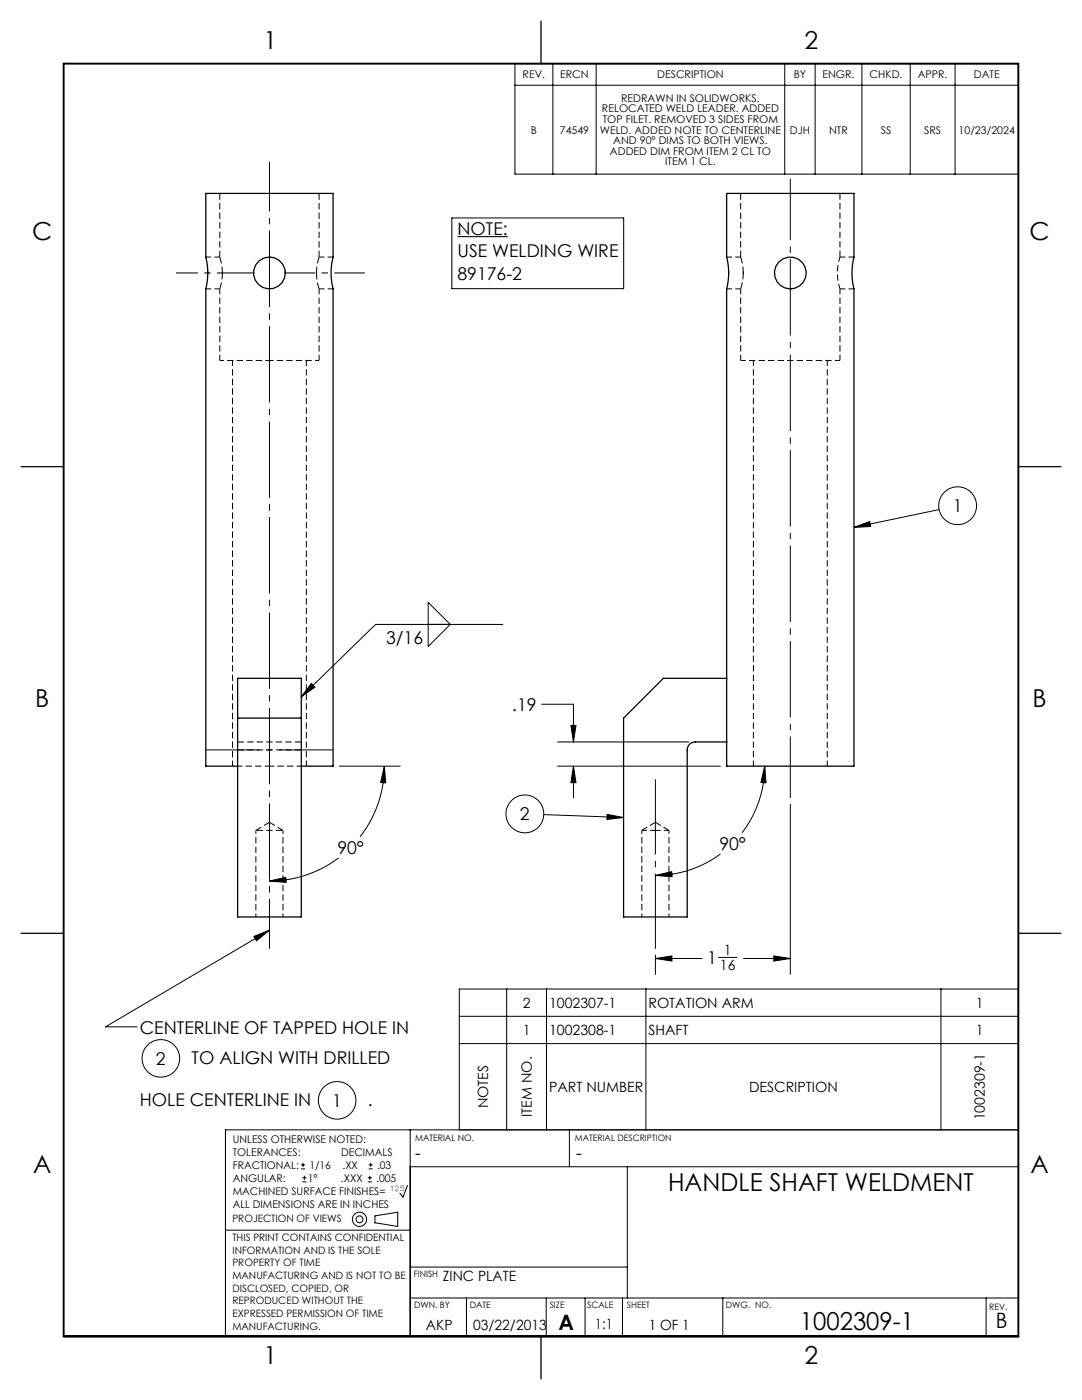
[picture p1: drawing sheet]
<svg xmlns="http://www.w3.org/2000/svg" width="216mm" height="279mm" viewBox="0 0 216 279" stroke-linecap="round" stroke-linejoin="round" font-family="sans-serif">
<path d="M56.5 165.7h-5.4" fill="none" stroke="#000" stroke-width=".2" stroke-dasharray="1.3 .6" stroke-dashoffset="-.2" stroke-linecap="butt"/>
<g fill="none" stroke="#000" stroke-width=".2" stroke-dasharray="1.3 .6" stroke-linecap="butt">
<path d="M43.9 38.6v12.7M147.8 38.6v12.7M41.5 54.7v-.6M43.9 51.3l.3 1.2 .2 2M44.4 54.7v-.5M44.4 54.5l-.2 1.9-.3 1.2M53.8 51.3h-.1M54.3 51.4l-.5-.1M63.1 54.5l.2-1.9 .4-1.3M63.2 54.2v.6M63.7 57.6l-.4-1.2-.2-1.9M63.7 51.3v-12.7"/>
<path d="M145.4 54.7v-.6M147.8 51.3l.3 1.2 .2 2M148.3 54.7v-.5M148.3 54.5l-.2 1.9-.3 1.2M154.5 54.5l.1 .4M154.6 54.3l-.1 .2M167.6 51.3v-12.7M47.4 148.1h12.7M47.4 149.7h12.7M53.8 164.1l-2.7 1.6M56.5 165.7l-2.7-1.6M130.8 164.1l-2.7 1.6"/>
<path d="M133.5 165.7l-2.7-1.6"/>
</g>
<path d="M167.6 57.6a9.9 9.9 0 0 1 0-6.3M147.8 71.9h19.8M47.4 152.9h6.4M53.8 152.9h6.3" fill="none" stroke="#000" stroke-width=".2" stroke-dasharray="1.3 .6" stroke-dashoffset=".3" stroke-linecap="butt"/>
<path d="M43.9 71.9h9.9M53.8 71.9h9.9" fill="none" stroke="#000" stroke-width=".2" stroke-dasharray="1.3 .6" stroke-dashoffset=".4" stroke-linecap="butt"/>
<path d="M56.9 54.6l-.2-1.3M51.1 165.7v17.3M128.1 165.7v17.3M56.5 183v-17.3M133.5 183v-17.3" fill="none" stroke="#000" stroke-width=".2" stroke-dasharray="1.3 .6" stroke-dashoffset=".6" stroke-linecap="butt"/>
<path d="M43.9 57.6v14.3M147.8 57.6v14.3M63.7 71.9v-14.3M167.6 71.9v-14.3" fill="none" stroke="#000" stroke-width=".2" stroke-dasharray="1.3 .6" stroke-dashoffset=".1" stroke-linecap="butt"/>
<g fill="none" stroke="#000" stroke-width=".2" stroke-dasharray="1.3 .6" stroke-dashoffset=".2" stroke-linecap="butt">
<path d="M41.1 57.7h2.8M43.9 51.3h-2.8M63.7 57.7h2.8M66.5 51.3h-2.8M145 57.7h2.8M147.8 51.3h-2.8M167.6 57.7h2.8M170.4 51.3h-2.8M46.4 71.9v81M150.3 71.9v81M61.1 152.9v-81M165.1 152.9v-81"/>
<path d="M130.8 165.7h-2.7M133.5 165.7h-2.7"/>
</g>
<g fill="none" stroke="#000" stroke-width=".25">
<path d="M108 4.2v8.5M145 38.6h25.4v12.7a12.5 12.5 0 0 0 0 6.3v95.3h-25.4v-95.3a12.6 12.6 0 0 0 0-6.3zM4.2 93.1h8.5M203.2 93.1h8.5M12.7 139.7h.1M47.4 135.4h12.7v47.6h-12.7zM145 135.4h-12.6l-8 7.9v39.7h12.7v-33.3a1.59 1.59 0 0 1 1.6-1.6h6.3M203.2 139.7h.1M47.4 152.9h-6.3v-95.3a12.7 12.7 0 0 0 0-6.3v-12.7h25.4v12.7a12.7 12.7 0 0 0 0 6.4v95.2h-6.4M47.4 143.3h12.7M4.2 186.3h8.5M203.2 186.3h8.5"/>
<path d="M108 266.7v8.5"/>
<circle cx="53.8" cy="54.5" r="3.2"/>
<circle cx="157.7" cy="54.5" r="3.2"/>
</g>
<path d="M157.3 57.6h.9" fill="none" stroke="#000" stroke-width=".2" stroke-dasharray="1.3 .6" stroke-dashoffset=".5" stroke-linecap="butt"/>
<g fill="none" stroke="#000" stroke-width=".2">
<path d="M102.7 12.7h100.5v22h-100.5zM102.7 17h100.5M110.3 12.7v22M119 12.7v22M156.6 12.7v22M162.7 12.7v22M172 12.7v22M181.6 12.7v22M190.6 12.7v22M90.2 43.5h34.2v14.1h-34.2zM170.4 105.3l3.1-1.2 .2 1zM187.4 101.7l-17 3.6"/>
<path d="M62.1 136.4l.7 .7-2.7 2zM85.4 120.2l4.4 4.4-4.4 4.4zM100.3 124.6h-25.4l-14.8 14.5M67.7 152.9h12.2M76.7 152.9l.3 3.3h-1zM76.7 152.9a22.9 22.9 0 0 1-4.9 14.1M108.1 140.5h6.3v7.6M111.3 152.9h32.4M111.3 148.1h26.1M113.9 144.8h1l-.5 3.3zM114.4 152.9l.5 3.3h-1zM114.4 152.9v6.4"/>
<path d="M152.6 152.9l.2 3.3h-1zM152.6 152.9a21.8 21.8 0 0 1-4.6 13.3M53.8 175.8l3.2-.7 .1 1zM67.6 171.2a22.9 22.9 0 0 1-13.8 4.6M108.5 162.6l15.9 .6M121.1 162.5l3.3 .7-3.3 .3zM130.8 174.7l3.2-.7 .1 1zM143.8 170.4a21.8 21.8 0 0 1-13 4.3M157.7 160.5v34M50.7 186.9l3.1-1.3-2.6 2.2zM53.8 185.6l-32.8 19.3h6.4M101.1 197.4v28.1"/>
<path d="M109.1 197.4v28.1M128.9 197.4v28.1M130.8 191.3l3.3-.5v1zM130.8 190.6v3.9M130.8 191.3h9.3M143.3 191.1h3.8M148.4 191.3h9.3M154.4 190.8l3.3 .5-3.3 .5zM187.8 197.4v28.1M91.6 202.8h111.6M91.6 208.3h111.6M60.1 233.3h.8"/>
<path d="M60.1 232.5h.8M60.3 235.9h.8M60.3 235.1h.8M60.5 232.1v.8M60.7 234.7v.8M73.4 235.9h.8M73.4 235.1h.8M73.6 233.3h.8M73.6 232.5h.8M73.8 234.7v.8M74 232.1v.8M81.3 236.6l-.9 2.3-.6-.7"/>
<path d="M81.9 232.9h121.3M81.9 225.5v41.2M91.6 225.5v-28.1h111.6v28.1h-158.2v41.2M113.6 225.5v7.4M125.2 232.9v26.1M45 245.5h36.9M74.8 242.7l4.6-.8v2.9l-4.6-.8zM81.9 259h121.3M81.9 252.9h43.3M93.1 259v7.7M109 259v7.7M116.7 259v7.7"/>
<path d="M124.2 259v7.7M144.2 259v7.7M196.8 259v7.7"/>
<circle cx="191.1" cy="100.9" r="3.8"/>
<circle cx="104.7" cy="162.4" r="3.8"/>
<circle cx="32.1" cy="211.2" r="3.7"/>
<circle cx="67.3" cy="219.6" r="3.7"/>
<circle cx="71.7" cy="243.3" r=".68"/>
<circle cx="71.7" cy="243.3" r="1.42"/>
</g>
<path d="M91.3 47.2h10" fill="none" stroke="#000" stroke-width=".21"/>
<path d="M53.8 32.3v157.1" fill="none" stroke="#000" stroke-width=".2" stroke-dasharray="15.2 1.3 1.3 1.3" stroke-dashoffset="5.3" stroke-linecap="butt"/>
<path d="M50.7 54.5h-15.6" fill="none" stroke="#000" stroke-width=".2" stroke-dasharray="15.2 1.3 1.3 1.3" stroke-dashoffset="7.8" stroke-linecap="butt"/>
<path d="M72.8 54.5h-16" fill="none" stroke="#000" stroke-width=".2" stroke-dasharray="15.2 1.3 1.3 1.3" stroke-dashoffset="9.1" stroke-linecap="butt"/>
<path d="M41.1 149.7h25.4" fill="none" stroke="#000" stroke-width=".2" stroke-dasharray="15.2 1.3 1.3 1.3" stroke-dashoffset="4.4" stroke-linecap="butt"/>
<path d="M157.7 35.7v123.6" fill="none" stroke="#000" stroke-width=".2" stroke-dasharray="15.2 1.3 1.3 1.3" stroke-dashoffset="3" stroke-linecap="butt"/>
<path d="M130.8 189.4v-33.9" fill="none" stroke="#000" stroke-width=".2" stroke-dasharray="15.2 1.3 1.3 1.3" stroke-dashoffset=".2" stroke-linecap="butt"/>
<path d="M12.7 12.7h190.5v254h-190.5z" fill="none" stroke="#000" stroke-width=".38"/>
<g fill="#000">
<path d="M53.8 175.8l3.2-.7 .1 1zM76.7 152.9l.3 3.3h-1zM113.9 144.8h1l-.5 3.3zM114.4 152.9l.5 3.3h-1zM130.8 191.3l3.3-.5v1zM154.4 190.8l3.3 .5-3.3 .5zM130.8 174.7l3.2-.7 .1 1zM152.6 152.9l.2 3.3h-1z"/>
<path d="M50.7 186.9l3.1-1.3-2.6 2.2zM62.1 136.4l.7 .7-2.7 2zM170.4 105.3l3.1-1.2 .2 1zM121.1 162.5l3.3 .7-3.3 .3z"/>
</g>
<g font-size="4.9">
<text x="52.6" y="9.8">1</text>
<text x="160.5" y="9.8">2</text>
<text x="6.4" y="47.9">C</text>
<text x="205.4" y="47.9">C</text>
<text x="7" y="141">B</text>
<text x="206" y="141">B</text>
<text x="6.6" y="234.1">A</text>
<text x="133.3" y="237.8">HANDLE SHAFT WELDMENT</text>
<text x="205.6" y="234.1">A</text>
<text x="159.6" y="265.4">1002309-1</text>
<text x="52.6" y="272.3">1</text>
<text x="160.5" y="272.3">2</text>
</g>
<g font-size="4.2">
<text x="111.4" y="265.3">A</text>
<text x="198.7" y="265.1">B</text>
</g>
<g font-size="3.5">
<text x="91.3" y="46.8">NOTE:</text>
<text x="91.3" y="51.4">USE WELDING WIRE</text>
<text x="91.3" y="55.9">89176-2</text>
<text x="190.1" y="102.2">1</text>
<text x="77" y="128.6">3/16</text>
<text x="102.2" y="141.9">.19</text>
<text x="103.8" y="163.7">2</text>
<text x="67.3" y="170.5">90°</text>
<text x="143.5" y="169.7">90°</text>
<text x="141.1" y="192.5">1</text>
<text x="27.9" y="206.3">CENTERLINE OF TAPPED HOLE IN</text>
<text x="31.1" y="212.5">2</text>
<text x="38.2" y="212.3">TO ALIGN WITH DRILLED</text>
<text x="27.9" y="220.7">HOLE CENTERLINE IN</text>
<text x="66.3" y="220.9">1</text>
<text x="73.4" y="220.7">.</text>
<text x="82.8" y="231.2">-</text>
<text x="115" y="231.2">-</text>
</g>
<g font-size="2.8">
<text x="144.4" y="190.6">1</text>
<text x="143.7" y="193.5">16</text>
<text x="104.3" y="201.2">2</text>
<text x="109.6" y="201.2">1002307-1</text>
<text x="129.4" y="201.2">ROTATION ARM</text>
<text x="194.7" y="201.2">1</text>
<text x="104.3" y="206.6">1</text>
<text x="109.6" y="206.6">1002308-1</text>
<text x="129.4" y="206.6">SHAFT</text>
<text x="194.7" y="206.6">1</text>
<text x="97.4" y="221.2" transform="rotate(-90 97.4 221.2)">NOTES</text>
<text x="109.6" y="217.9">PART NUMBER</text>
<text x="149.5" y="217.9">DESCRIPTION</text>
<text x="106.1" y="222.9" transform="rotate(-90 106.1 222.9)">ITEM NO.</text>
<text x="196.5" y="223.6" transform="rotate(-90 196.5 223.6)">1002309-1</text>
<text x="88.4" y="255.7">ZINC PLATE</text>
<text x="85" y="265.4">AKP</text>
<text x="94.4" y="265.4">03/22/2013</text>
<text x="118.7" y="265.2">1:1</text>
<text x="129.5" y="265.4">1 OF 1</text>
</g>
<g font-size="2.1">
<text x="104.3" y="15.7">REV.</text>
<text x="111.8" y="15.7">ERCN</text>
<text x="131.1" y="15.7">DESCRIPTION</text>
<text x="158.4" y="15.7">BY</text>
<text x="164.1" y="15.7">ENGR.</text>
<text x="173.5" y="15.7">CHKD.</text>
<text x="183.1" y="15.7">APPR.</text>
<text x="194.3" y="15.7">DATE</text>
<text x="120.1" y="22.4">RELOCATED WELD LEADER. ADDED</text>
<text x="124" y="20.3">REDRAWN IN SOLIDWORKS.</text>
<text x="105.9" y="26.7">B</text>
<text x="111.7" y="26.7">74549</text>
<text x="119.7" y="26.7">WELD. ADDED NOTE TO CENTERLINE</text>
<text x="120.3" y="24.6">TOP FILET. REMOVED 3 SIDES FROM</text>
<text x="122.4" y="28.8">AND 90° DIMS TO BOTH VIEWS.</text>
<text x="157.6" y="26.7">DJH</text>
<text x="165.4" y="26.7">NTR</text>
<text x="175.7" y="26.7">SS</text>
<text x="184.4" y="26.7">SRS</text>
<text x="191.3" y="26.7">10/23/2024</text>
<text x="121.7" y="30.9">ADDED DIM FROM ITEM 2 CL TO</text>
<text x="132.7" y="33">ITEM 1 CL.</text>
<text x="46.5" y="228.1">UNLESS OTHERWISE NOTED:</text>
<text x="46.5" y="230.7">TOLERANCES:</text>
<text x="46.5" y="233.3">FRACTIONAL:</text>
<text x="61.7" y="233.3">1/16</text>
<text x="68.1" y="230.7">DECIMALS</text>
<text x="68.3" y="233.3">.XX</text>
<text x="75.2" y="233.3">.03</text>
<text x="46.5" y="238.4">MACHINED SURFACE FINISHES=</text>
<text x="46.5" y="235.9">ANGULAR:</text>
<text x="61.4" y="235.9">1°</text>
<text x="68" y="235.9">.XXX</text>
<text x="75.1" y="235.9">.005</text>
<text x="46.5" y="241">ALL DIMENSIONS ARE IN INCHES</text>
</g>
<g font-size="2">
<text x="46.4" y="243.8">PROJECTION OF VIEWS</text>
<text x="46.4" y="247.7">THIS PRINT CONTAINS CONFIDENTIAL</text>
<text x="46.4" y="250.2">INFORMATION AND IS THE SOLE</text>
<text x="46.4" y="252.7">PROPERTY OF TIME</text>
<text x="46.4" y="255.3">MANUFACTURING AND IS NOT TO BE</text>
<text x="46.4" y="257.8">DISCLOSED, COPIED, OR</text>
<text x="46.4" y="260.3">REPRODUCED WITHOUT THE</text>
<text x="46.4" y="262.8">EXPRESSED PERMISSION OF TIME</text>
<text x="46.4" y="265.4">MANUFACTURING.</text>
</g>
<g font-size="1.8">
<text x="82.8" y="227.6">MATERIAL NO.</text>
<text x="114.7" y="227.6">MATERIAL DESCRIPTION</text>
<text x="82.6" y="254.9">FINISH</text>
<text x="82.6" y="261">DWN. BY</text>
<text x="93.7" y="261">DATE</text>
<text x="109.7" y="261">SIZE</text>
<text x="117.2" y="261">SCALE</text>
<text x="125.1" y="261">SHEET</text>
<text x="144.8" y="261">DWG. NO.</text>
<text x="197.4" y="261.5">REV.</text>
</g>
<text font-size="1.4" x="78.1" y="237.8">125</text>
</svg>
